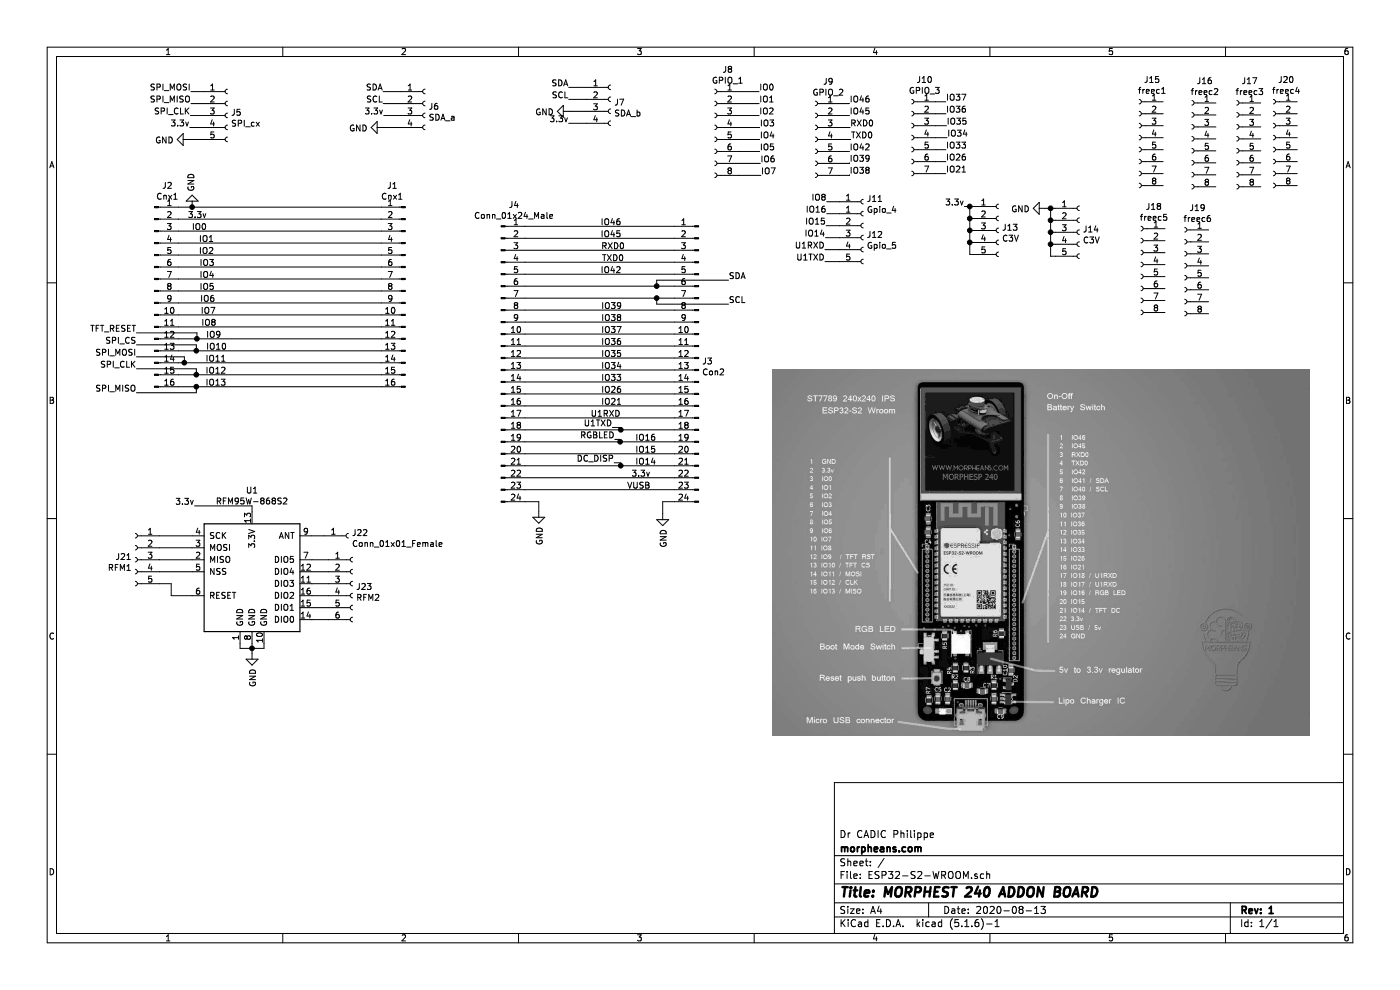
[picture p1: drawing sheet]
EESchema Schematic File Version 4
EELAYER 30 0
EELAYER END
$Descr A4 11693 8268
encoding utf-8
Sheet 1 1
Title "MORPHEST 240 ADDON BOARD"
Date "2020-08-13"
Rev "1"
Comp "morpheans.com"
Comment1 "Dr CADIC Philippe"
Comment2 ""
Comment3 ""
Comment4 ""
$EndDescr
Text Label 1730 1830 2    50   ~ 0
3.3v
$Comp
L power:GND #PWR0105
U 1 1
P 1605 1730
F 0 "#PWR0105" H 1605 1480 50  0001 C CNN
F 1 "GND" V 1610 1602 50  0000 R CNN
F 2 "" H 1605 1730 50  0001 C CNN
F 3 "" H 1605 1730 50  0001 C CNN
	1    1605 1730
	-1   0    0    1   
$EndComp
Text Label 1730 1930 2    50   ~ 0
IO0
$Comp
L Connector:Conn_01x16_Male J2
U 1 1
P 1290 2430
F 0 "J2" H 1398 3311 50  0000 C CNN
F 1 "Cnx1" H 1398 3220 50  0000 C CNN
F 2 "Socket_Strips:Socket_Strip_Straight_1x16_Pitch1.27mm" H 1290 2430 50  0001 C CNN
F 3 "~" H 1290 2430 50  0001 C CNN
	1    1290 2430
	1    0    0    -1  
$EndComp
Wire Wire Line
	1490 1730 1605 1730
Wire Wire Line
	1490 2830 1645 2830
Wire Wire Line
	4385 1890 5635 1890
Wire Wire Line
	4385 1990 5635 1990
Wire Wire Line
	4385 2090 5635 2090
Wire Wire Line
	5635 2190 4385 2190
Wire Wire Line
	4385 2290 5635 2290
Wire Wire Line
	5635 2490 5485 2490
Wire Wire Line
	4385 2590 5635 2590
Wire Wire Line
	4385 2690 5635 2690
Wire Wire Line
	5635 2790 4385 2790
Wire Wire Line
	4385 2890 5635 2890
Wire Wire Line
	4385 2990 5635 2990
Wire Wire Line
	4385 3090 5635 3090
Wire Wire Line
	4385 3190 5635 3190
$Comp
L power:GND #PWR0110
U 1 1
P 5535 4290
F 0 "#PWR0110" H 5535 4040 50  0001 C CNN
F 1 "GND" V 5540 4162 50  0000 R CNN
F 2 "" H 5535 4290 50  0001 C CNN
F 3 "" H 5535 4290 50  0001 C CNN
	1    5535 4290
	1    0    0    -1  
$EndComp
Text Label 5435 3990 2    50   ~ 0
3.3v
Text Label 5435 4090 2    50   ~ 0
VUSB
Wire Wire Line
	5635 4190 5535 4190
Wire Wire Line
	5535 4190 5535 4290
Text Label 5135 3670 2    50   ~ 0
RGBLED
Wire Wire Line
	5485 2390 5485 2340
Wire Wire Line
	5485 2340 6085 2340
Wire Wire Line
	4385 2390 5485 2390
Connection ~ 5485 2390
Wire Wire Line
	5485 2390 5635 2390
Text Label 6085 2340 0    50   ~ 0
SDA
Wire Wire Line
	5485 2490 5485 2540
Wire Wire Line
	5485 2540 6085 2540
Connection ~ 5485 2490
Wire Wire Line
	5485 2490 4385 2490
Text Label 6085 2540 0    50   ~ 0
SCL
Wire Wire Line
	1640 2930 1640 2880
Wire Wire Line
	1640 2880 1140 2880
Connection ~ 1640 2930
Wire Wire Line
	1640 2930 1490 2930
Text Label 1140 2880 2    50   ~ 0
SPI_CS
Wire Wire Line
	1640 3130 1640 3080
Wire Wire Line
	1640 3080 1140 3080
Connection ~ 1640 3130
Wire Wire Line
	1640 3130 1490 3130
Text Label 1140 3080 2    50   ~ 0
SPI_CLK
Wire Wire Line
	1540 3030 1540 2980
Wire Wire Line
	1540 2980 1140 2980
Connection ~ 1540 3030
Wire Wire Line
	1540 3030 1490 3030
Text Label 1140 2980 2    50   ~ 0
SPI_MOSI
Wire Wire Line
	1640 3230 1640 3280
Wire Wire Line
	1640 3280 1140 3280
Connection ~ 1640 3230
Wire Wire Line
	1640 3230 1490 3230
Text Label 1140 3280 2    50   ~ 0
SPI_MISO
Text Label 5130 3865 2    50   ~ 0
DC_DISP
Text Label 1140 2780 2    50   ~ 0
TFT_RESET
Wire Wire Line
	1140 2780 1645 2780
Wire Wire Line
	1645 2780 1645 2830
Connection ~ 1645 2830
$Comp
L Connector:Conn_01x24_Male J4
U 1 1
P 4185 2990
F 0 "J4" H 4293 4271 50  0000 C CNN
F 1 "Conn_01x24_Male" H 4293 4180 50  0000 C CNN
F 2 "Connector_PinSocket_2.54mm:PinSocket_1x24_P2.54mm_Vertical" H 4185 2990 50  0001 C CNN
F 3 "~" H 4185 2990 50  0001 C CNN
	1    4185 2990
	1    0    0    -1  
$EndComp
$Comp
L power:GND #PWR0101
U 1 1
P 4500 4270
F 0 "#PWR0101" H 4500 4020 50  0001 C CNN
F 1 "GND" V 4505 4142 50  0000 R CNN
F 2 "" H 4500 4270 50  0001 C CNN
F 3 "" H 4500 4270 50  0001 C CNN
	1    4500 4270
	1    0    0    -1  
$EndComp
Wire Wire Line
	4385 4190 4500 4190
Wire Wire Line
	4500 4190 4500 4270
Wire Wire Line
	4385 3790 5635 3790
Wire Wire Line
	5135 3670 5180 3670
Wire Wire Line
	5180 3670 5180 3690
Connection ~ 5180 3690
Wire Wire Line
	5180 3690 5635 3690
Wire Wire Line
	4385 3690 5180 3690
Text Label 5185 3490 2    50   ~ 0
U1RXD
Text Label 5115 3570 2    50   ~ 0
U1TXD
Wire Wire Line
	4385 3290 5635 3290
Wire Wire Line
	4385 3390 5635 3390
Wire Wire Line
	4385 3490 5635 3490
Wire Wire Line
	4385 3590 5185 3590
Wire Wire Line
	4385 3990 5635 3990
Wire Wire Line
	4385 3890 5185 3890
Wire Wire Line
	5130 3865 5185 3865
Wire Wire Line
	5185 3865 5185 3890
Connection ~ 5185 3890
Wire Wire Line
	5185 3890 5635 3890
Wire Wire Line
	4385 4090 5635 4090
$Comp
L Connector:Conn_01x24_Male J3
U 1 1
P 5835 2990
F 0 "J3" H 5807 2964 50  0000 R CNN
F 1 "Con2" H 5807 2873 50  0000 R CNN
F 2 "Socket_Strips:Socket_Strip_Straight_1x24_Pitch1.27mm" H 5835 2990 50  0001 C CNN
F 3 "~" H 5835 2990 50  0001 C CNN
	1    5835 2990
	-1   0    0    -1  
$EndComp
$Comp
L Connector:Conn_01x16_Male J1
U 1 1
P 3385 2430
F 0 "J1" H 3493 3311 50  0000 C CNN
F 1 "Cnx1" H 3493 3220 50  0000 C CNN
F 2 "Connector_PinSocket_2.54mm:PinSocket_1x16_P2.54mm_Vertical" H 3385 2430 50  0001 C CNN
F 3 "~" H 3385 2430 50  0001 C CNN
	1    3385 2430
	-1   0    0    -1  
$EndComp
Wire Wire Line
	1640 3230 3185 3230
Wire Wire Line
	1640 3130 3185 3130
Wire Wire Line
	1540 3030 3185 3030
Wire Wire Line
	1640 2930 3185 2930
Wire Wire Line
	1645 2830 3185 2830
Connection ~ 1605 1730
Wire Wire Line
	1605 1730 3185 1730
Wire Wire Line
	1490 1830 3185 1830
Wire Wire Line
	1490 1930 3185 1930
Wire Wire Line
	1490 2030 3185 2030
Wire Wire Line
	3185 2130 1490 2130
Wire Wire Line
	1490 2230 3185 2230
Wire Wire Line
	3185 2330 1490 2330
Wire Wire Line
	1490 2430 3185 2430
Wire Wire Line
	3185 2530 1490 2530
Wire Wire Line
	1490 2630 3185 2630
Wire Wire Line
	1490 2730 3185 2730
Text Label 1595 765  2    50   ~ 0
SPI_MOSI
Text Label 1595 865  2    50   ~ 0
SPI_MISO
Text Label 1590 965  2    50   ~ 0
SPI_CLK
Wire Wire Line
	1595 765  1700 765 
Wire Wire Line
	1595 865  1700 865 
Wire Wire Line
	1590 965  1700 965 
Text Label 1585 1065 2    50   ~ 0
3.3v
Wire Wire Line
	1585 1065 1700 1065
$Comp
L power:GND #PWR0102
U 1 1
P 1580 1165
F 0 "#PWR0102" H 1580 915 50  0001 C CNN
F 1 "GND" V 1585 1037 50  0000 R CNN
F 2 "" H 1580 1165 50  0001 C CNN
F 3 "" H 1580 1165 50  0001 C CNN
	1    1580 1165
	0    1    1    0   
$EndComp
$Comp
L Connector:Conn_01x05_Female J5
U 1 1
P 1900 965
F 0 "J5" H 1928 991 50  0000 L CNN
F 1 "SPI_cx" H 1928 900 50  0000 L CNN
F 2 "Connector_PinSocket_2.54mm:PinSocket_1x05_P2.54mm_Vertical" H 1900 965 50  0001 C CNN
F 3 "~" H 1900 965 50  0001 C CNN
	1    1900 965 
	1    0    0    -1  
$EndComp
Wire Wire Line
	1700 1165 1580 1165
Text Label 3200 765  2    50   ~ 0
SDA
Text Label 3200 865  2    50   ~ 0
SCL
$Comp
L Connector:Conn_01x04_Female J6
U 1 1
P 3550 865
F 0 "J6" H 3578 841 50  0000 L CNN
F 1 "SDA_a" H 3578 750 50  0000 L CNN
F 2 "Connector_PinSocket_2.54mm:PinSocket_1x04_P2.54mm_Vertical" H 3550 865 50  0001 C CNN
F 3 "~" H 3550 865 50  0001 C CNN
	1    3550 865 
	1    0    0    -1  
$EndComp
Wire Wire Line
	3200 765  3350 765 
Wire Wire Line
	3200 865  3350 865 
Text Label 3205 965  2    50   ~ 0
3.3v
$Comp
L power:GND #PWR0103
U 1 1
P 3200 1065
F 0 "#PWR0103" H 3200 815 50  0001 C CNN
F 1 "GND" V 3205 937 50  0000 R CNN
F 2 "" H 3200 1065 50  0001 C CNN
F 3 "" H 3200 1065 50  0001 C CNN
	1    3200 1065
	0    1    1    0   
$EndComp
Wire Wire Line
	3205 965  3350 965 
Wire Wire Line
	3200 1065 3350 1065
Text Label 4750 730  2    50   ~ 0
SDA
Text Label 4750 830  2    50   ~ 0
SCL
$Comp
L Connector:Conn_01x04_Female J7
U 1 1
P 5100 830
F 0 "J7" H 5128 806 50  0000 L CNN
F 1 "SDA_b" H 5128 715 50  0000 L CNN
F 2 "Connector_PinSocket_2.54mm:PinSocket_1x04_P2.54mm_Vertical" H 5100 830 50  0001 C CNN
F 3 "~" H 5100 830 50  0001 C CNN
	1    5100 830 
	1    0    0    -1  
$EndComp
Wire Wire Line
	4750 730  4900 730 
Wire Wire Line
	4750 830  4900 830 
Text Label 4750 1030 2    50   ~ 0
3.3v
$Comp
L power:GND #PWR0104
U 1 1
P 4755 930
F 0 "#PWR0104" H 4755 680 50  0001 C CNN
F 1 "GND" V 4760 802 50  0000 R CNN
F 2 "" H 4755 930 50  0001 C CNN
F 3 "" H 4755 930 50  0001 C CNN
	1    4755 930 
	0    1    1    0   
$EndComp
Wire Wire Line
	4755 930  4900 930 
Wire Wire Line
	4750 1030 4900 1030
Wire Wire Line
	5115 3570 5185 3570
Wire Wire Line
	5185 3570 5185 3590
Connection ~ 5185 3590
Wire Wire Line
	5185 3590 5635 3590
Text Label 6890 2085 2    50   ~ 0
U1RXD
Text Label 6890 2185 2    50   ~ 0
U1TXD
Text Label 1660 2030 0    50   ~ 0
IO1
Text Label 1660 2130 0    50   ~ 0
IO2
Text Label 1665 2230 0    50   ~ 0
IO3
Text Label 1665 2330 0    50   ~ 0
IO4
Text Label 1665 2430 0    50   ~ 0
IO5
Text Label 1670 2530 0    50   ~ 0
IO6
Text Label 1675 2630 0    50   ~ 0
IO7
Text Label 1680 2730 0    50   ~ 0
IO8
Text Label 1720 2830 0    50   ~ 0
IO9
Text Label 1720 2930 0    50   ~ 0
IO10
Text Label 1715 3030 0    50   ~ 0
IO11
Text Label 1715 3130 0    50   ~ 0
IO12
Text Label 1715 3230 0    50   ~ 0
IO13
Text Label 6340 765  0    50   ~ 0
IO0
Text Label 6340 865  0    50   ~ 0
IO1
Text Label 6340 965  0    50   ~ 0
IO2
Text Label 6345 1065 0    50   ~ 0
IO3
Text Label 6345 1165 0    50   ~ 0
IO4
Text Label 6345 1265 0    50   ~ 0
IO5
Text Label 6350 1365 0    50   ~ 0
IO6
Text Label 6355 1465 0    50   ~ 0
IO7
Text Label 6905 1685 2    50   ~ 0
IO8
$Comp
L Connector:Conn_01x08_Female J8
U 1 1
P 5970 1065
F 0 "J8" H 5862 1550 50  0000 C CNN
F 1 "GPIO_1" H 5862 1459 50  0000 C CNN
F 2 "Connector_PinSocket_2.54mm:PinSocket_1x08_P2.54mm_Vertical" H 5970 1065 50  0001 C CNN
F 3 "~" H 5970 1065 50  0001 C CNN
	1    5970 1065
	-1   0    0    -1  
$EndComp
Wire Wire Line
	6170 765  6340 765 
Wire Wire Line
	6170 865  6340 865 
Wire Wire Line
	6170 965  6340 965 
Wire Wire Line
	6170 1065 6345 1065
Wire Wire Line
	6170 1165 6345 1165
Wire Wire Line
	6170 1265 6345 1265
Wire Wire Line
	6170 1365 6350 1365
Wire Wire Line
	6170 1465 6355 1465
$Comp
L Connector:Conn_01x07_Female J9
U 1 1
P 6810 1165
F 0 "J9" H 6702 1650 50  0000 C CNN
F 1 "GPIO_2" H 6702 1559 50  0000 C CNN
F 2 "Connector_PinSocket_2.54mm:PinSocket_1x07_P2.54mm_Vertical" H 6810 1165 50  0001 C CNN
F 3 "~" H 6810 1165 50  0001 C CNN
	1    6810 1165
	-1   0    0    -1  
$EndComp
Text Label 5015 1890 0    50   ~ 0
IO46
Text Label 5015 1990 0    50   ~ 0
IO45
Text Label 5020 2090 0    50   ~ 0
RXD0
Text Label 5025 2190 0    50   ~ 0
TXD0
Text Label 5015 2290 0    50   ~ 0
IO42
Text Label 5020 2590 0    50   ~ 0
IO39
Text Label 5020 2690 0    50   ~ 0
IO38
Text Label 5020 2790 0    50   ~ 0
IO37
Text Label 5020 2890 0    50   ~ 0
IO36
Text Label 5020 2990 0    50   ~ 0
IO35
Text Label 5020 3090 0    50   ~ 0
IO34
Text Label 5020 3190 0    50   ~ 0
IO33
Text Label 5020 3290 0    50   ~ 0
IO26
Text Label 5020 3390 0    50   ~ 0
IO21
Text Label 7095 865  0    50   ~ 0
IO46
Text Label 7095 965  0    50   ~ 0
IO45
Text Label 7100 1065 0    50   ~ 0
RXD0
Text Label 7105 1165 0    50   ~ 0
TXD0
Text Label 7095 1265 0    50   ~ 0
IO42
Text Label 7095 1360 0    50   ~ 0
IO39
Text Label 7095 1460 0    50   ~ 0
IO38
Text Label 7900 850  0    50   ~ 0
IO37
Text Label 7900 950  0    50   ~ 0
IO36
Text Label 7905 1050 0    50   ~ 0
IO35
Text Label 7910 1150 0    50   ~ 0
IO34
Text Label 7900 1250 0    50   ~ 0
IO33
Text Label 7900 1350 0    50   ~ 0
IO26
Text Label 7900 1450 0    50   ~ 0
IO21
Wire Wire Line
	7010 1465 7095 1465
Wire Wire Line
	7095 1465 7095 1460
Wire Wire Line
	7010 1365 7095 1365
Wire Wire Line
	7095 1365 7095 1360
Wire Wire Line
	7010 1265 7095 1265
Wire Wire Line
	7010 1065 7100 1065
Wire Wire Line
	7010 965  7095 965 
Wire Wire Line
	7095 865  7010 865 
Wire Wire Line
	7010 1165 7105 1165
$Comp
L Connector:Conn_01x07_Female J10
U 1 1
P 7615 1150
F 0 "J10" H 7507 1635 50  0000 C CNN
F 1 "GPIO_3" H 7507 1544 50  0000 C CNN
F 2 "Connector_PinSocket_2.54mm:PinSocket_1x07_P2.54mm_Vertical" H 7615 1150 50  0001 C CNN
F 3 "~" H 7615 1150 50  0001 C CNN
	1    7615 1150
	-1   0    0    -1  
$EndComp
Wire Wire Line
	7815 1350 7900 1350
Wire Wire Line
	7815 1250 7900 1250
Wire Wire Line
	7815 1050 7905 1050
Wire Wire Line
	7815 950  7900 950 
Wire Wire Line
	7900 850  7815 850 
Wire Wire Line
	7815 1150 7910 1150
Wire Wire Line
	7815 1450 7900 1450
Text Label 5305 3690 0    50   ~ 0
IO16
Text Label 5305 3790 0    50   ~ 0
IO15
Text Label 5305 3890 0    50   ~ 0
IO14
Text Label 6905 1785 2    50   ~ 0
IO16
Text Label 6900 1885 2    50   ~ 0
IO15
Text Label 6895 1985 2    50   ~ 0
IO14
Wire Wire Line
	6905 1685 7010 1685
Wire Wire Line
	6905 1785 7010 1785
Wire Wire Line
	6900 1885 7010 1885
Wire Wire Line
	6895 1985 7010 1985
Wire Wire Line
	7010 2085 6890 2085
Wire Wire Line
	6890 2185 7010 2185
$Comp
L Connector:Conn_01x05_Female J12
U 1 1
P 7210 1985
F 0 "J12" H 7238 2011 50  0000 L CNN
F 1 "Gpio_5" H 7238 1920 50  0000 L CNN
F 2 "Connector_PinSocket_2.54mm:PinSocket_1x05_P2.54mm_Vertical" H 7210 1985 50  0001 C CNN
F 3 "~" H 7210 1985 50  0001 C CNN
	1    7210 1985
	1    0    0    -1  
$EndComp
$Comp
L Connector:Conn_01x01_Female J11
U 1 1
P 7210 1685
F 0 "J11" H 7238 1711 50  0000 L CNN
F 1 "Gpio_4" H 7238 1620 50  0000 L CNN
F 2 "Connector_PinSocket_2.54mm:PinSocket_1x01_P2.54mm_Vertical" H 7210 1685 50  0001 C CNN
F 3 "~" H 7210 1685 50  0001 C CNN
	1    7210 1685
	1    0    0    -1  
$EndComp
$Comp
L Connector:Conn_01x05_Female J13
U 1 1
P 8340 1925
F 0 "J13" H 8368 1951 50  0000 L CNN
F 1 "C3V" H 8368 1860 50  0000 L CNN
F 2 "Connector_PinSocket_2.54mm:PinSocket_1x05_P2.54mm_Vertical" H 8340 1925 50  0001 C CNN
F 3 "~" H 8340 1925 50  0001 C CNN
	1    8340 1925
	1    0    0    -1  
$EndComp
Text Label 8055 1725 2    50   ~ 0
3.3v
Wire Wire Line
	8140 1725 8100 1725
Wire Wire Line
	8100 1825 8140 1825
Wire Wire Line
	8100 1725 8100 1825
Connection ~ 8100 1725
Wire Wire Line
	8100 1725 8055 1725
Wire Wire Line
	8100 1825 8100 1925
Wire Wire Line
	8100 1925 8140 1925
Connection ~ 8100 1825
Wire Wire Line
	8100 1925 8100 2025
Wire Wire Line
	8100 2025 8140 2025
Connection ~ 8100 1925
Wire Wire Line
	8100 2025 8100 2125
Wire Wire Line
	8100 2125 8140 2125
Connection ~ 8100 2025
$Comp
L Connector:Conn_01x05_Female J14
U 1 1
P 9015 1940
F 0 "J14" H 9043 1966 50  0000 L CNN
F 1 "C3V" H 9043 1875 50  0000 L CNN
F 2 "Connector_PinSocket_2.54mm:PinSocket_1x05_P2.54mm_Vertical" H 9015 1940 50  0001 C CNN
F 3 "~" H 9015 1940 50  0001 C CNN
	1    9015 1940
	1    0    0    -1  
$EndComp
Wire Wire Line
	8815 1740 8775 1740
Wire Wire Line
	8775 1840 8815 1840
Wire Wire Line
	8775 1740 8775 1840
Connection ~ 8775 1740
Wire Wire Line
	8775 1740 8730 1740
Wire Wire Line
	8775 1840 8775 1940
Wire Wire Line
	8775 1940 8815 1940
Connection ~ 8775 1840
Wire Wire Line
	8775 1940 8775 2040
Wire Wire Line
	8775 2040 8815 2040
Connection ~ 8775 1940
Wire Wire Line
	8775 2040 8775 2140
Wire Wire Line
	8775 2140 8815 2140
Connection ~ 8775 2040
$Comp
L power:GND #PWR0106
U 1 1
P 8730 1740
F 0 "#PWR0106" H 8730 1490 50  0001 C CNN
F 1 "GND" V 8735 1612 50  0000 R CNN
F 2 "" H 8730 1740 50  0001 C CNN
F 3 "" H 8730 1740 50  0001 C CNN
	1    8730 1740
	0    1    1    0   
$EndComp
$Comp
L Connector:Conn_01x08_Female J15
U 1 1
P 9515 1150
F 0 "J15" H 9407 1635 50  0000 C CNN
F 1 "freec1" H 9407 1544 50  0000 C CNN
F 2 "Connector_PinSocket_2.54mm:PinSocket_1x08_P2.54mm_Vertical" H 9515 1150 50  0001 C CNN
F 3 "~" H 9515 1150 50  0001 C CNN
	1    9515 1150
	-1   0    0    -1  
$EndComp
$Comp
L Connector:Conn_01x08_Female J16
U 1 1
P 9955 1160
F 0 "J16" H 9847 1645 50  0000 C CNN
F 1 "freec2" H 9847 1554 50  0000 C CNN
F 2 "Connector_PinSocket_2.54mm:PinSocket_1x08_P2.54mm_Vertical" H 9955 1160 50  0001 C CNN
F 3 "~" H 9955 1160 50  0001 C CNN
	1    9955 1160
	-1   0    0    -1  
$EndComp
$Comp
L Connector:Conn_01x08_Female J17
U 1 1
P 10330 1160
F 0 "J17" H 10222 1645 50  0000 C CNN
F 1 "freec3" H 10222 1554 50  0000 C CNN
F 2 "Connector_PinSocket_2.54mm:PinSocket_1x08_P2.54mm_Vertical" H 10330 1160 50  0001 C CNN
F 3 "~" H 10330 1160 50  0001 C CNN
	1    10330 1160
	-1   0    0    -1  
$EndComp
$Comp
L Connector:Conn_01x08_Female J20
U 1 1
P 10635 1150
F 0 "J20" H 10527 1635 50  0000 C CNN
F 1 "freec4" H 10527 1544 50  0000 C CNN
F 2 "Connector_PinSocket_2.54mm:PinSocket_1x08_P2.54mm_Vertical" H 10635 1150 50  0001 C CNN
F 3 "~" H 10635 1150 50  0001 C CNN
	1    10635 1150
	-1   0    0    -1  
$EndComp
$Comp
L Connector:Conn_01x08_Female J18
U 1 1
P 9530 2210
F 0 "J18" H 9422 2695 50  0000 C CNN
F 1 "freec5" H 9422 2604 50  0000 C CNN
F 2 "Connector_PinSocket_2.54mm:PinSocket_1x08_P2.54mm_Vertical" H 9530 2210 50  0001 C CNN
F 3 "~" H 9530 2210 50  0001 C CNN
	1    9530 2210
	-1   0    0    -1  
$EndComp
$Comp
L Connector:Conn_01x08_Female J19
U 1 1
P 9895 2220
F 0 "J19" H 9787 2705 50  0000 C CNN
F 1 "freec6" H 9787 2614 50  0000 C CNN
F 2 "Connector_PinSocket_2.54mm:PinSocket_1x08_P2.54mm_Vertical" H 9895 2220 50  0001 C CNN
F 3 "~" H 9895 2220 50  0001 C CNN
	1    9895 2220
	-1   0    0    -1  
$EndComp
$Comp
L RF_Module:RFM95W-868S2 U1
U 1 1
P 2105 4775
F 0 "U1" H 2105 5456 50  0000 C CNN
F 1 "RFM95W-868S2" H 2105 5365 50  0000 C CNN
F 2 "18650:RFM95W_long" H -1195 6425 50  0001 C CNN
F 3 "https://www.hoperf.com/data/upload/portal/20181127/5bfcbea20e9ef.pdf" H -1195 6425 50  0001 C CNN
	1    2105 4775
	1    0    0    -1  
$EndComp
Text Label 1625 4225 2    50   ~ 0
3.3v
Wire Wire Line
	1625 4225 2105 4225
Wire Wire Line
	2105 4225 2105 4275
$Comp
L power:GND #PWR0107
U 1 1
P 2105 5455
F 0 "#PWR0107" H 2105 5205 50  0001 C CNN
F 1 "GND" V 2110 5327 50  0000 R CNN
F 2 "" H 2105 5455 50  0001 C CNN
F 3 "" H 2105 5455 50  0001 C CNN
	1    2105 5455
	1    0    0    -1  
$EndComp
Wire Wire Line
	2005 5375 2005 5415
Wire Wire Line
	2005 5415 2105 5415
Wire Wire Line
	2205 5415 2205 5375
Wire Wire Line
	2105 5375 2105 5415
Connection ~ 2105 5415
Wire Wire Line
	2105 5415 2205 5415
Wire Wire Line
	2105 5455 2105 5415
$Comp
L Connector:Conn_01x05_Female J21
U 1 1
P 1130 4675
F 0 "J21" H 1158 4701 50  0000 L CNN
F 1 "RFM1" H 1158 4610 50  0000 L CNN
F 2 "Connector_PinSocket_2.54mm:PinSocket_1x05_P2.54mm_Vertical" H 1130 4675 50  0001 C CNN
F 3 "~" H 1130 4675 50  0001 C CNN
	1    1130 4675
	-1   0    0    -1  
$EndComp
Wire Wire Line
	1330 4475 1605 4475
Wire Wire Line
	1605 4575 1330 4575
Wire Wire Line
	1330 4675 1605 4675
Wire Wire Line
	1605 4775 1330 4775
Wire Wire Line
	1330 4875 1430 4875
Wire Wire Line
	1430 4875 1430 4975
Wire Wire Line
	1430 4975 1605 4975
$Comp
L Connector:Conn_01x06_Female J23
U 1 1
P 2945 4875
F 0 "J23" H 2973 4851 50  0000 L CNN
F 1 "RFM2" H 2973 4760 50  0000 L CNN
F 2 "Connector_PinHeader_2.54mm:PinHeader_1x06_P2.54mm_Vertical" H 2945 4875 50  0001 C CNN
F 3 "~" H 2945 4875 50  0001 C CNN
	1    2945 4875
	1    0    0    -1  
$EndComp
Wire Wire Line
	2605 4675 2745 4675
Wire Wire Line
	2605 4775 2745 4775
Wire Wire Line
	2605 4875 2745 4875
Wire Wire Line
	2605 4975 2745 4975
Wire Wire Line
	2605 5075 2745 5075
Wire Wire Line
	2605 5175 2745 5175
Wire Wire Line
	2605 4475 2710 4475
$Comp
L Connector:Conn_01x01_Female J22
U 1 1
P 2910 4475
F 0 "J22" H 2938 4501 50  0000 L CNN
F 1 "Conn_01x01_Female" H 2938 4410 50  0000 L CNN
F 2 "RF_Antenna:Texas_SWRA416_868MHz_915MHz" H 2910 4475 50  0001 C CNN
F 3 "~" H 2910 4475 50  0001 C CNN
	1    2910 4475
	1    0    0    -1  
$EndComp
$EndSCHEMATC
